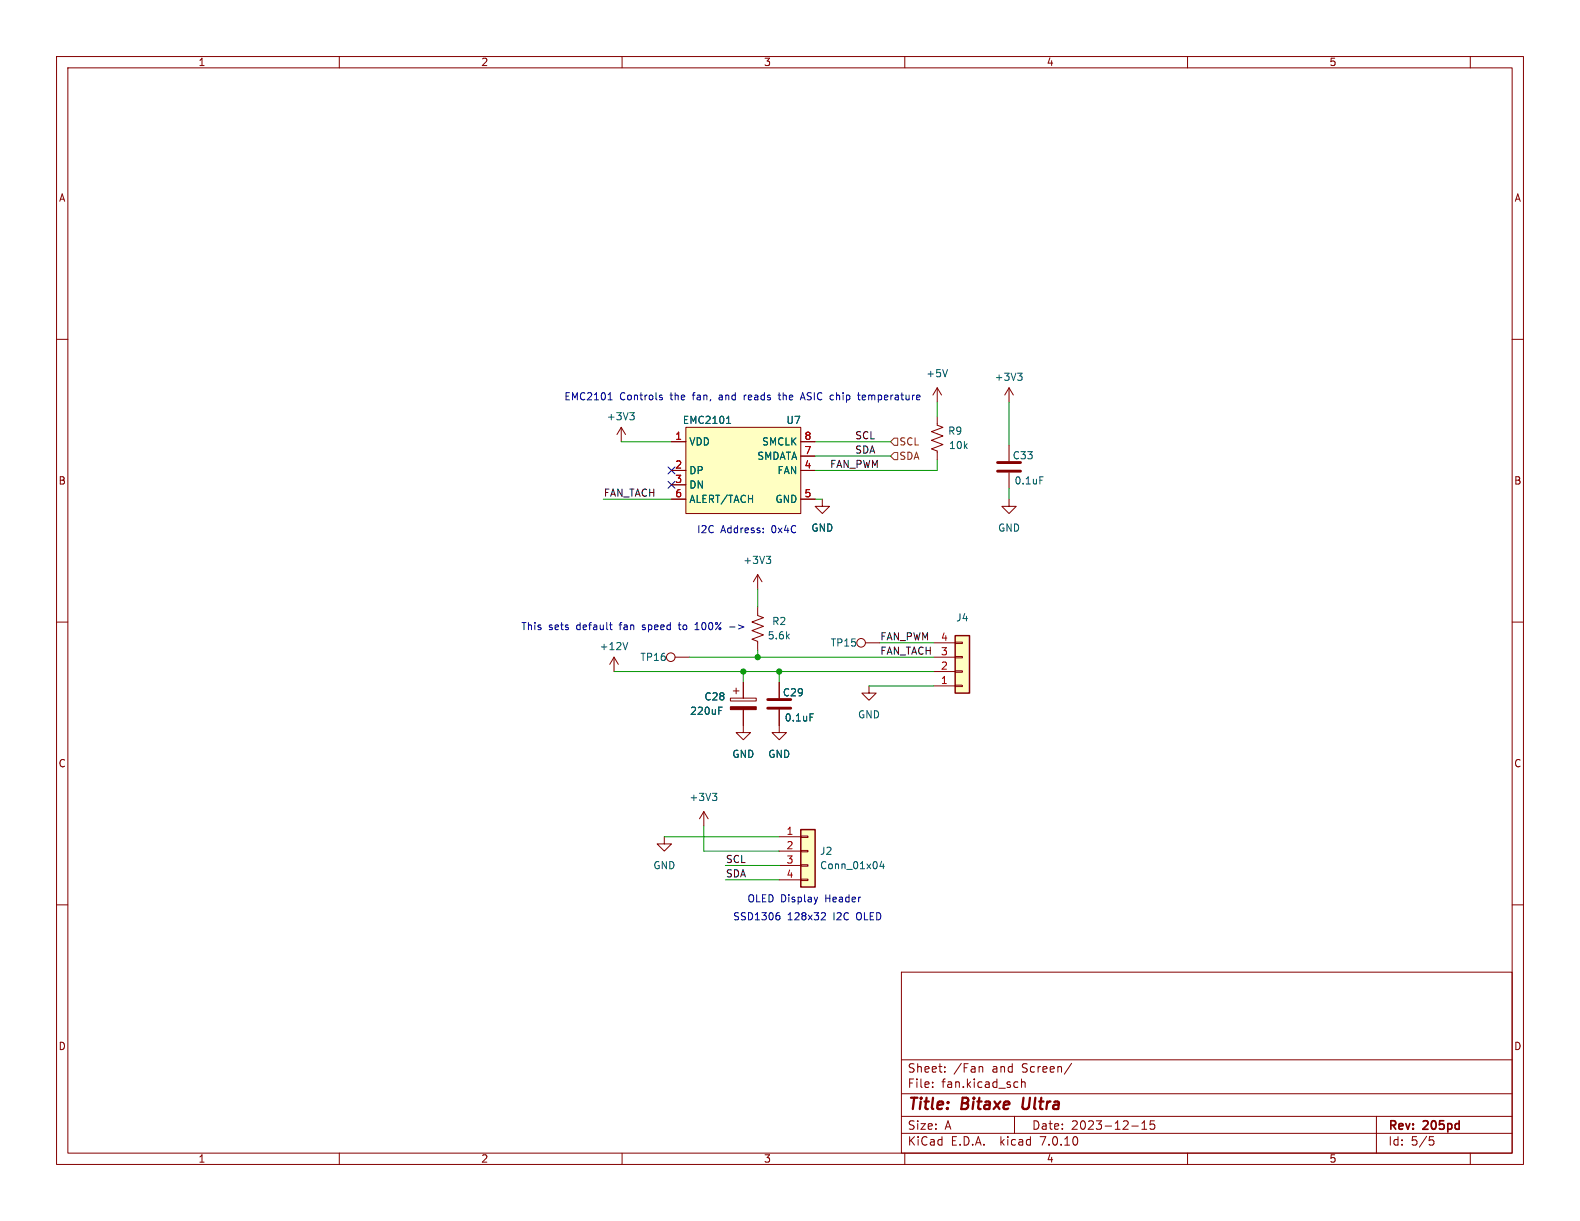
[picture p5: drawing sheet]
<svg xmlns="http://www.w3.org/2000/svg" width="279mm" height="216mm" viewBox="0 0 279 216" stroke-linecap="round" stroke-linejoin="round" font-family="sans-serif">
<g fill="none" stroke="#840000" stroke-width=".18">
<path d="M10 10h259.4v195.9h-259.4zM12 12h255.4v191.9h-255.4zM60 10v2M110 10v2M160 10v2M210 10v2M260 10v2M10 60h2M267.4 60h2M109.9 75.6l-.8 1.2M109.9 75.6v2.5M109.9 75.6l.7 1.2"/>
<path d="M118.7 78.1h2.6M121.3 75.6h20.3v15.2h-20.3zM141.6 78.1h2.5M165.7 73.7v1.5l1.1 .4-2.1 .7 2.1 .8-2.1 .8 2.1 .7-2.1 .8 1 .4v1.5M165.7 68.6l-.7 1.3M165.7 68.6v2.5M165.7 68.6l.8 1.3M178.4 68.6v2.5M178.4 78.7v2.8M178.4 68.6l-.7 1.3M178.4 68.6l.8 1.3M118.7 83.2h2.6"/>
<path d="M118.7 85.7h2.6M118.7 88.3h2.6M141.6 83.2h2.5M141.6 88.3h2.5M141.6 80.6h2.5M145.4 88.3v1.2h1.3l-1.3 1.3-1.3-1.3h1.3M178.4 88.3v1.2h1.3l-1.3 1.3-1.2-1.3h1.2M178.4 83.6v2.8M10 110h2M108.6 116.2l-.8 1.3M108.6 116.2v2.5M108.6 116.2l.7 1.3"/>
<path d="M119.4 116.2h2.5M134 107.3v1.5l1 .4-2 .8 2 .7-2 .8 2 .8-2 .7 1 .4v1.5M134 101.6l-.8 1.3M134 101.6v2.5M134 101.6l.7 1.3M153 113.7h2.6M165.1 116.2h3.8M165.1 113.7h3.8M165.1 118.7h3.8M168.9 113.5h1.3v.3h-1.3zM168.9 116.1h1.3v.2h-1.3zM168.9 118.6h1.3v.3h-1.3z"/>
<path d="M267.4 110h2M129.2 123.4h4.5v.6h-4.5zM129.7 122.2h1M130.2 121.7v1M131.4 125.5v4h1.3l-1.3 1.3-1.2-1.3h1.2M131.4 120.7v2.7M137.8 125.5v4h1.3l-1.3 1.3-1.3-1.3h1.3M137.8 120.7v2.7M153.7 121.3v1.3h1.2l-1.2 1.2-1.3-1.2h1.3M165.1 121.3h3.8M168.9 121.2h1.3v.2h-1.3zM10 160h2"/>
<path d="M117.5 148v1.2h1.2l-1.2 1.3-1.3-1.3h1.3M124.5 143.5l-.8 1.3M124.5 143.5v2.6M124.5 143.5l.7 1.3M137.8 148h3.8M137.8 150.5h3.8M137.8 153h3.8M137.8 155.6h3.8M141.6 155.4h1.3v.3h-1.3zM141.6 152.9h1.3v.3h-1.3zM141.6 150.4h1.3v.2h-1.3zM141.6 147.8h1.3v.3h-1.3z"/>
<path d="M267.4 160h2M159.4 171.9h108v32h-108zM159.4 197.4h108M159.4 193.4h108M159.4 187.4h108M164.9 192.1v.2M164.9 191.4v.1M167.1 189.4v.2M167.1 188.7v.1M173.4 188.6l.3 .1 .1 .1v.8M179.4 197.4v3M179.6 191.3l.4 .1"/>
<path d="M180 192.2l-.4 .1M180.6 191.4l.3-.1 .3 .1 .1 .9M180.6 190.8v1.5M189.5 188l-1.3 1.9M200.1 199.1h1.2M201.9 199.7h.9M201.9 198.6l.5-.4v1.5M204.1 198.2h-.7v.7l.2-.1h.5l.1 .2-.1 .5-.2 .2-.5-.2M243.4 197.4v6.5M60 203.9v2M110 203.9v2M159.4 200.4h108"/>
<path d="M160 203.9v2M210 203.9v2M252.9 201.6h.4l.3 .2-.2 .6-.5 .1M260 203.9v2"/>
<circle cx="118.6" cy="116.2" r=".76"/>
<circle cx="152.3" cy="113.7" r=".76"/>
</g>
<path d="M181 194.1l-.2 1.6 .3 .4" fill="none" stroke="#840000" stroke-width=".4"/>
<g fill="none" stroke="#006464" stroke-width=".18">
<path d="M111.4 73h.8l-.5 .5M111.9 73.5l.3 .2v.3l-.3 .2M128.5 74.9h.7M128.7 73.8l.1-.2v1.3M167.5 65.3l-.4 1.3M179.9 66h.8l-.4 .5M180.5 66.5l.2 .2v.3l-.2 .3M135.5 98.4h.8l-.4 .5M136 98.9l.3 .2v.3l-.3 .2M183.9 84.3h.6M111 113.6l-.4 1.3M127.1 125.6h.4"/>
<path d="M127.1 125h.6M143.2 126.2h.7M126 140.3h.8l-.5 .5M126.5 140.8l.3 .2v.3l-.3 .2M155.9 152.3l-.3 .9h.8M156.2 152.8v.8"/>
</g>
<path d="M176.4 83.3h4.1M176.4 81.8h4.1M135.8 125.2h4M135.8 123.7h4" fill="none" stroke="#840000" stroke-width=".51"/>
<g fill="#ffffc2" stroke="#ffffc2" stroke-width=".18">
<path d="M121.3 75.6h20.3v15.2h-20.3z"/>
<path d="M141.6 146.7h2.5v10.1h-2.5z"/>
<path d="M168.9 112.4h2.5v10.2h-2.5z"/>
</g>
<path d="M129.2 125h4.5v.5h-4.5z" fill="#840000" stroke="#840000" stroke-width=".18"/>
<path d="M168.9 112.4h2.5v10.2h-2.5zM141.6 146.7h2.5v10.1h-2.5z" fill="none" stroke="#840000" stroke-width=".25"/>
<path d="M157.5 78.1l.6-.6h.6v1.2h-.6zM157.5 80.6l.6-.6h.6v1.3h-.6z" fill="none" stroke="#725600" stroke-width=".18"/>
<g fill="none" stroke="#0000c2" stroke-width=".18">
<path d="M107.5 70.7h.8M107.8 69.6l.1-.2v1.3M116.7 70.2l.4 .1 .1 .2-.2 .2-.4-.1M116.7 69.9h.4M131.6 69.9v.8M131.8 69.9l-.2 .2M137.6 69.9h.5M137.8 69.4v1.1l.3 .2M141.5 70.7l.4-1.3 .5 1.3M141.6 70.3h.6M151.6 69.9h.5M151.8 70.5l.3 .2"/>
<path d="M152.7 69.9l-.2 .1v.5l.2 .2M153.1 70.2l-.6 .1M135 94.1v.1M135 93.4v.1M107.8 110.5h.5M108 110.1v1.1l.3 .1M119.9 110.5h.5M120.1 110.1l.1 1.2M122.9 111.3h.7M122.9 110.4l.4-.3v1.2M129 110.9h1M144.6 158.6l-.3 .9"/>
<path d="M137.4 161.9h.3l.2 .2v.4l-.5 .2M137.6 161.4h.2M145.4 161.4h.4l.2 .3-.8 1h.8"/>
</g>
<g fill="none" stroke="#009600" stroke-width=".18">
<path d="M109.9 78.1h8.8M144.1 78.1h13.4M165.7 71.1v2.6M178.4 71.1v7.6M106.7 88.3h12M144.1 88.3h1.3M144.1 80.6h13.4M165.7 81.3v1.9h-21.6M178.4 86.4v1.9M108.6 118.7h56.5M121.9 116.2h43.2M131.4 118.7v2"/>
<path d="M134 104.1v3.2M134 114.9v1.3M137.8 118.7v2M155.6 113.7h9.5M153.7 121.3h11.4M117.5 148h20.3M124.5 146.1v4.4h13.3M128.3 153h9.5M128.3 155.6h9.5"/>
</g>
<path d="M118.1 82.6l1.3 1.2M118.1 85.1l1.3 1.2M119.4 82.6l-1.3 1.2M119.4 85.1l-1.3 1.2" fill="none" stroke="#000084" stroke-width=".18"/>
<g fill="#009600" stroke="#009600" stroke-width=".18">
<circle cx="137.8" cy="118.7" r=".46"/>
<circle cx="134" cy="116.2" r=".46"/>
<circle cx="131.4" cy="118.7" r=".46"/>
</g>
<g font-size="2.8" fill="#840000">
<text x="160.4" y="196.8">Title:</text>
<text x="170.1" y="196.8">Bitaxe</text>
<text x="181.6" y="196.8">Ultra</text>
</g>
<g font-size="2.1" fill="#840000">
<text x="160.4" y="189.9">Sheet:</text>
<text x="168.6" y="189.9">/Fan</text>
<text x="175.5" y="189.9">and</text>
<text x="180.9" y="189.9">Screen/</text>
<text x="160.4" y="192.6">File:</text>
<text x="166.5" y="192.6">fan.kicad_sch</text>
<text x="160.4" y="202.8">KiCad</text>
<text x="160.4" y="200">Size:</text>
<text x="167.1" y="200">A</text>
<text x="168.1" y="202.8">E.D.A.</text>
<text x="177" y="202.8">kicad</text>
<text x="182.4" y="200">Date:</text>
<text x="184.2" y="202.8">7.0.10</text>
<text x="189.4" y="200">2023-12-15</text>
<text x="245.4" y="200.2">Rev:</text>
<text x="245.4" y="202.8">Id:</text>
<text x="249.5" y="202.8">5/5</text>
<text x="251.8" y="200.2">205pd</text>
</g>
<g font-size="1.8" fill="#840000">
<text x="35" y="11.9">1</text>
<text x="85" y="11.9">2</text>
<text x="135" y="11.9">3</text>
<text x="185" y="11.9">4</text>
<text x="235" y="11.9">5</text>
<text x="10.3" y="35.9">A</text>
<text x="267.7" y="35.9">A</text>
<text x="10.3" y="85.9">B</text>
<text x="267.7" y="85.9">B</text>
<text x="10.3" y="135.9">C</text>
<text x="267.7" y="135.9">C</text>
<text x="10.3" y="185.9">D</text>
<text x="267.7" y="185.9">D</text>
<text x="35" y="205.8">1</text>
<text x="85" y="205.8">2</text>
<text x="135" y="205.8">3</text>
<text x="185" y="205.8">4</text>
<text x="235" y="205.8">5</text>
</g>
<g font-size="1.8" fill="#0000c2">
<text x="99.7" y="70.9">EMC2101</text>
<text x="109.6" y="70.9">Controls</text>
<text x="118.7" y="70.9">the</text>
<text x="122.8" y="70.9">fan,</text>
<text x="127.6" y="70.9">and</text>
<text x="132.2" y="70.9">reads</text>
<text x="138.6" y="70.9">the</text>
<text x="142.7" y="70.9">ASIC chip</text>
<text x="153.2" y="70.9">temperature</text>
<text x="123.2" y="94.4">I2C</text>
<text x="127.4" y="94.4">Address:</text>
<text x="136.5" y="94.4">0x4C</text>
<text x="92.1" y="111.5">This</text>
<text x="97" y="111.5">sets</text>
<text x="102" y="111.5">default</text>
<text x="109.9" y="111.5">fan</text>
<text x="114.1" y="111.5">speed</text>
<text x="120.7" y="111.5">to</text>
<text x="123.8" y="111.5">100%</text>
<text x="130" y="111.5">-&gt;</text>
<text x="132.1" y="159.6">OLED Display</text>
<text x="146" y="159.6">Header</text>
<text x="129.5" y="162.8">SSD1306</text>
<text x="139.2" y="162.8">128x32</text>
<text x="147.5" y="162.8">I2C</text>
<text x="151.7" y="162.8">OLED</text>
</g>
<g font-size="1.8" fill="#006464">
<text x="163.7" y="66.9">+5V</text>
<text x="175.8" y="67.5">+3V3</text>
<text x="107.2" y="74.5">+3V3</text>
<text x="120.6" y="75.2">EMC2101</text>
<text x="139" y="75.2">U7</text>
<text x="167.6" y="77.1">R9</text>
<text x="121.8" y="79">VDD</text>
<text x="133.8" y="81.5">SMDATA</text>
<text x="134.7" y="79">SMCLK</text>
<text x="167.7" y="79.6">10k</text>
<text x="179" y="81.4">C33</text>
<text x="121.8" y="84">DP</text>
<text x="121.8" y="86.6">DN</text>
<text x="121.8" y="89.1">ALERT/TACH</text>
<text x="137" y="89.1">GND</text>
<text x="137.4" y="84">FAN</text>
<text x="179.3" y="85.9">0.1uF</text>
<text x="143.4" y="94.2">GND</text>
<text x="176.4" y="94.2">GND</text>
<text x="131.3" y="99.9">+3V3</text>
<text x="135.7" y="113.3">5.6k</text>
<text x="136.5" y="110.7">R2</text>
<text x="169" y="110.1">J4</text>
<text x="105.9" y="115.2">+12V</text>
<text x="113.1" y="117.1">TP16</text>
<text x="146.8" y="114.5">TP15</text>
<text x="124.5" y="124.1">C28</text>
<text x="138.3" y="123.3">C29</text>
<text x="121.9" y="126.6">220uF</text>
<text x="138.7" y="127.8">0.1uF</text>
<text x="151.6" y="127.2">GND</text>
<text x="129.4" y="134.2">GND</text>
<text x="135.8" y="134.2">GND</text>
<text x="121.8" y="141.8">+3V3</text>
<text x="115.4" y="153.9">GND</text>
<text x="144.9" y="151.4">J2</text>
<text x="144.9" y="153.9">Conn_01x04</text>
</g>
<g font-size="1.8" fill="#a90000">
<text x="119.3" y="77.9">1</text>
<text x="142.2" y="77.9">8</text>
<text x="119.3" y="82.9">2</text>
<text x="142.2" y="82.9">4</text>
<text x="142.2" y="80.4">7</text>
<text x="119.3" y="85.5">3</text>
<text x="119.3" y="88">6</text>
<text x="142.2" y="88">5</text>
<text x="166.3" y="113.4">4</text>
<text x="166.3" y="118.5">2</text>
<text x="166.3" y="116">3</text>
<text x="166.3" y="121">1</text>
<text x="139" y="147.7">1</text>
<text x="139" y="150.2">2</text>
<text x="139" y="152.8">3</text>
<text x="139" y="155.3">4</text>
</g>
<g font-size="1.8" fill="#0f0f0f">
<text x="151.1" y="77.8">SCL</text>
<text x="146.7" y="82.8">FAN_PWM</text>
<text x="151.1" y="80.3">SDA</text>
<text x="106.7" y="87.9">FAN_TACH</text>
<text x="155.6" y="113.3">FAN_PWM</text>
<text x="155.6" y="115.9">FAN_TACH</text>
<text x="128.3" y="152.7">SCL</text>
<text x="128.3" y="155.2">SDA</text>
</g>
<g font-size="1.8" fill="#725600">
<text x="158.9" y="79">SCL</text>
<text x="158.9" y="81.5">SDA</text>
</g>
</svg>
